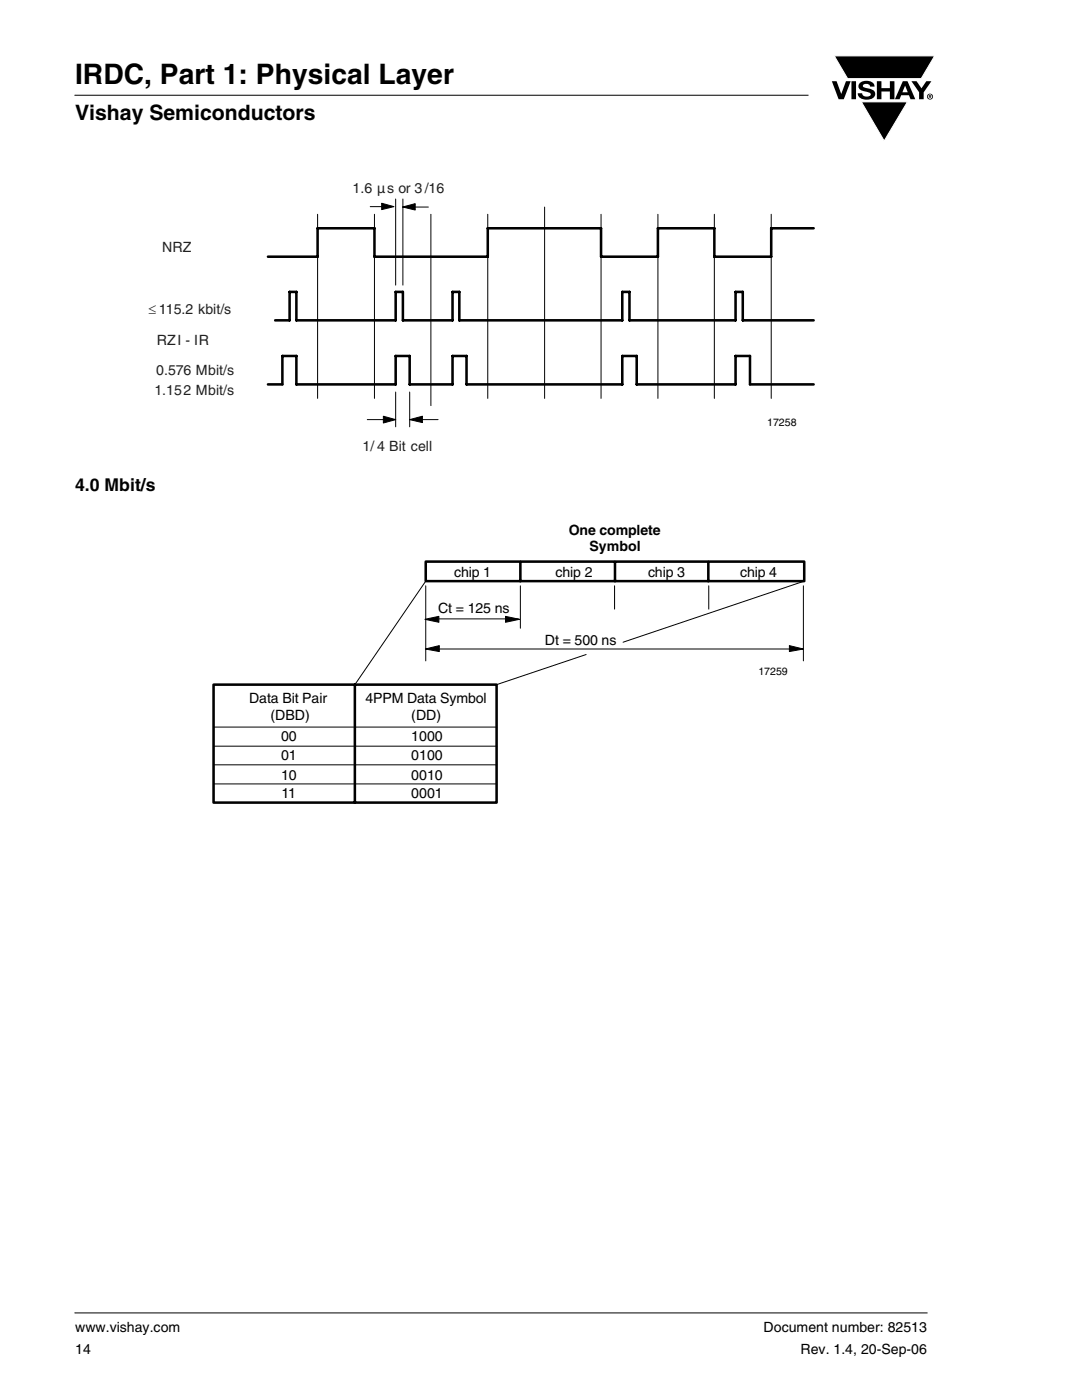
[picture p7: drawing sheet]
<svg xmlns="http://www.w3.org/2000/svg" width="216mm" height="279mm" viewBox="0 0 216 279" stroke-linecap="round" stroke-linejoin="round" font-family="sans-serif">
<g fill="#000">
<path d="M166 16.2h.9l1 2.5 .9-2.5h.9l-1.3 3.6h-1.1zM166.5 11.2h20l-2.7 4.5h-14.7zM171.6 16.5a2.1 2.1 0 0 1 2.8 .3l.1 .5h-.9a.79 .79 0 0 0-.7-.6 .79 .79 0 0 0-.7 .4l.2 .3 1 .3a1.08 1.08 0 0 1 1.2 1 1.08 1.08 0 0 1-1.1 1.1 1.73 1.73 0 0 1-2.4-1.2h.9a.96 .96 0 0 0 .8 .7 .96 .96 0 0 0 1-.5 1.31 1.31 0 0 0-1.3-.6 1.03 1.03 0 0 1-1-.5 1.03 1.03 0 0 1 .1-1.2zM175 16.2h.9v1.4h1.7v-1.4h.9v3.6h-.9v-1.5h-1.7v1.5h-.9zM181.9 16.2h1l1 1.4 .9-1.4h1.1l-1.6 2.2v1.4h-.9v-1.4zM171.9 20.3h9.2l-4.7 7.8z"/>
<path d="M180.6 17.1l-.5 1.3h1zM180.1 16.2h1l1.5 3.6h-.9l-.3-.8h-1.6l-.3 .8h-.9z"/>
<path d="M185.5 19.1v.1h.2v-.1zM185.3 18.9l.5 .1v.1l-.1 .2 .1 .3-.3-.3v.3h-.2zM185.1 19.3a.46 .46 0 0 0 .9 0 .46 .46 0 0 0-.9 0zM185 19.3a.6 .6 0 0 1 1.2 0 .6 .6 0 0 1-1.2 0z"/>
</g>
<path d="M166.5 11.2h20l-2.7 4.5h-14.7zM171.9 20.3h9.2l-4.7 7.8z" fill="none" stroke="#fff" stroke-width=".2"/>
<path d="M170.4 16.2v3.6" fill="none" stroke="#000" stroke-width=".91" stroke-linecap="butt"/>
<path d="M14.9 18.9v.2M15 19h146.3M14.9 261.9v.2M15 262h170.1" fill="none" stroke="#000" stroke-width=".2"/>
<path d="M15 32.8h170v60h-170z" fill="#fff"/>
<path d="M162.4 45.6h-8.5v5.6h-11.4v-5.6h-11.2v5.6h-11.4v-5.6h-22.6v5.6h-22.6v-5.6h-11.3v5.6h-9.9M53.5 76.7h2.8v-5.7h2.8v5.7h19.9v-5.7h2.7v5.7h8.6v-5.7h2.8v5.7h31.1v-5.7h2.8v5.7h19.8v-5.7h2.9v5.7h12.7M54.9 63.9h2.9v-5.6h1.3v5.6h19.9v-5.6h1.4v5.6h9.9v-5.6h1.4v5.6h32.5v-5.6h1.4v5.6h21.2v-5.6h1.4v5.6h14.2" fill="none" stroke="#000" stroke-width=".51"/>
<g fill="none" stroke="#000" stroke-width=".2">
<path d="M79 39.7v17.2M80.4 39.7v17.2M63.4 42.8v2.8M63.4 51.2v28.3M73.9 41.2h3.9M74.7 42.8v2.8M74.7 51.2v28.3M76.2 40.6l2.4 .6-2.4 .6zM80.3 41.3l2.5-.7v1.3zM80.4 41.3h5.1M86 42.8v38.1M97.3 42.8v2.8"/>
<path d="M97.3 51.2v28.3M108.7 41.3v38.2M119.9 42.8v2.8M119.9 51.2v28.3M131.3 42.8v2.8M131.3 51.2v28.3M142.5 42.8v2.8M142.5 51.2v28.3M153.9 42.8v2.8M153.9 51.2v28.3M79 78.2v7M81.7 78.2v7"/>
<path d="M73.3 83.7h5.7M76.5 83.1l2.5 .6-2.5 .7zM81.7 83.7l2.6-.6v1.2zM81.7 83.7h5.7"/>
</g>
<g fill="#000">
<path d="M76.2 40.6l2.4 .6-2.4 .6zM76.5 83.1l2.5 .6-2.5 .7zM81.7 83.7l2.6-.6v1.2z"/>
<path d="M80.3 41.3l2.5-.7v1.3z" fill-rule="evenodd"/>
</g>
<path d="M15 102h170v67.1h-170z" fill="#fff"/>
<path d="M85 112.1h75.5v3.9h-75.5zM103.8 112.2v3.8M122.7 112.2v3.8M141.3 112.2v3.8M42.6 136.6h56.5v23.6h-56.5zM70.8 136.6v23.6" fill="none" stroke="#000" stroke-width=".51"/>
<g fill="none" stroke="#000" stroke-width=".2">
<path d="M85 116.9v15M85 116l-14.2 20.6M103.8 116.9v8.5M122.6 116.9v4.7M141.4 116.9v4.7M160.3 116.9v15M160.5 116l-36.2 12.2M87.7 123.5h15.7M87.7 129.5h69.8M117 130.6l-17.9 6M42.6 145.1h56.5M42.6 148.9h56.5"/>
<path d="M42.6 152.6h56.5M42.6 156.4h56.5"/>
</g>
<g fill="#000" stroke="#000" stroke-width=".2">
<path d="M84.8 123.6l2.8-.6v1.2z" fill-rule="evenodd"/>
<path d="M84.9 129.5l2.8-.7v1.2z" fill-rule="evenodd"/>
<path d="M100.9 123l2.8 .6-2.8 .6z" fill-rule="evenodd"/>
<path d="M157.5 128.8l2.8 .7-2.8 .5z" fill-rule="evenodd"/>
</g>
<text font-size="5.6" x="15" y="16.8">IRDC, Part 1: Physical Layer</text>
<text font-size="4.2" x="15" y="24">Vishay Semiconductors</text>
<text font-size="3.5" x="15" y="98">4.0 Mbit/s</text>
<g font-size="2.8" fill="#231f20">
<text x="70.4" y="38.6">1.6 μs or 3/16</text>
<text x="32.4" y="50.2">NRZ</text>
<text x="29.6" y="62.7">≤ 115.2 kbit/s</text>
<text x="31.3" y="68.8">RZI - IR</text>
<text x="31.2" y="74.9">0.576 Mbit/s</text>
<text x="30.8" y="78.9">1.152 Mbit/s</text>
<text x="72.3" y="89.9">1/ 4 Bit cell</text>
</g>
<g font-size="2.8">
<text x="113.5" y="106.7">One complete</text>
<text x="117.6" y="110.1">Symbol</text>
<text x="90.6" y="115.1">chip 1</text>
<text x="110.9" y="115.1">chip 2</text>
<text x="129.3" y="115.1">chip 3</text>
<text x="147.7" y="115.1">chip 4</text>
<text x="87.4" y="122.2">Ct = 125 ns</text>
<text x="108.7" y="128.7">Dt = 500 ns</text>
<text x="49.7" y="140.4">Data Bit Pair</text>
<text x="54" y="143.7">(DBD)</text>
<text x="72.9" y="140.4">4PPM Data Symbol</text>
<text x="82.1" y="143.7">(DD)</text>
<text x="56.1" y="148">00</text>
<text x="82.1" y="148">1000</text>
<text x="56.1" y="151.7">01</text>
<text x="56.1" y="155.7">10</text>
<text x="82.1" y="151.7">0100</text>
<text x="82.1" y="155.7">0010</text>
<text x="56.2" y="159.3">11</text>
<text x="82.1" y="159.3">0001</text>
<text x="15" y="265.9">www.vishay.com</text>
<text x="152.4" y="265.9">Document number: 82513</text>
<text x="15" y="270.1">14</text>
<text x="159.7" y="270.1">Rev. 1.4, 20-Sep-06</text>
</g>
<g font-size="2.1">
<text x="153.1" y="85.1">17258</text>
<text x="151.3" y="134.8">17259</text>
</g>
</svg>
